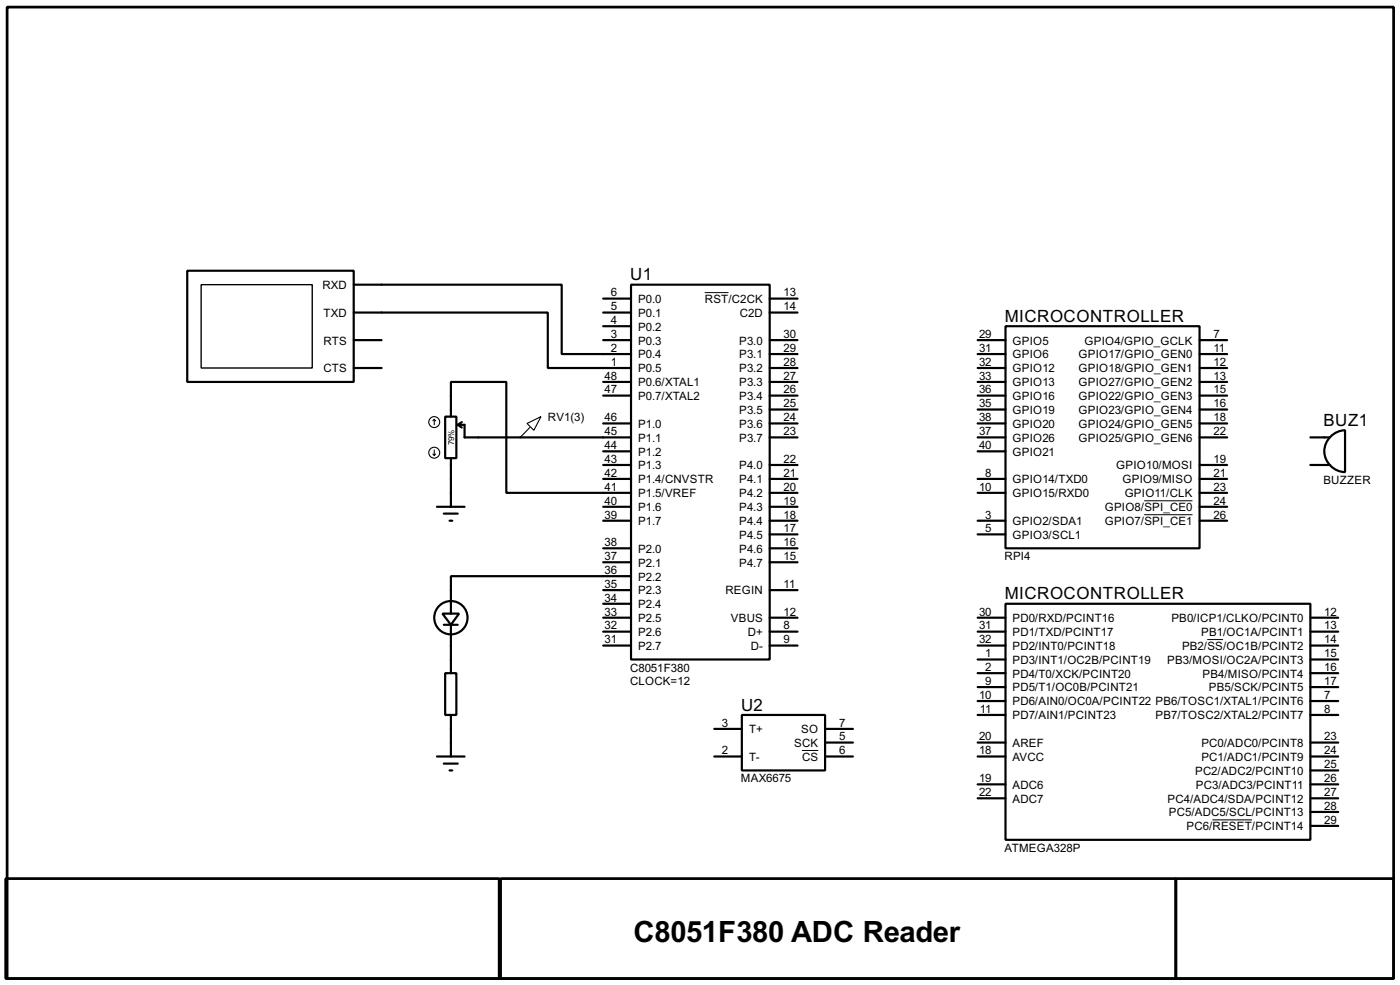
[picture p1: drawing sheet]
<svg xmlns="http://www.w3.org/2000/svg" width="256mm" height="180mm" viewBox="0 0 256 180" stroke-linecap="round" stroke-linejoin="round" font-family="sans-serif">
<path d="M1.3 1.3h254v177.8h-254zM1.1 160.8h90.4v18.3h-90.4zM91.7 160.8h123.7v18.3h-123.7zM215.4 160.8h39.9v18.3h-39.9z" fill="none" stroke="#000" stroke-width=".5"/>
<g fill="none" stroke="#000" stroke-width=".4">
<path d="M34.3 49.6h30.5v20.3h-30.5zM64.8 52.1h38.1v12.7h12.7M64.8 57.2h35.6v10.2h15.2M110.5 54.7h5.1M110.5 57.2h5.1M110.5 59.7h5.1M115.6 52.1h25.4v68.6h-25.4zM141 54.7h5.1M141 57.2h5.1M184.2 59.7h35.6v40.7h-35.6zM64.8 62.3h5.1M64.8 67.4h5.1"/>
<path d="M81.6 76.3h2v7.6h-2zM82.6 76.3v-6.4h10.2v20.3h22.8M83.9 77.8h1.2v2.3h30.5M83.9 77.8l.7 .5M84.6 77.3l-.7 .5M110.5 62.3h5.1M110.5 69.9h5.1M110.5 72.4h5.1M110.5 77.5h5.1M141 62.3h5.1M141 64.8h5.1M141 67.4h5.1"/>
<path d="M141 69.9h5.1M141 72.4h5.1M141 77.5h5.1M141 75h5.1M179.1 62.3h5.1M179.1 64.8h5.1M179.1 67.4h5.1M179.1 69.9h5.1M179.1 72.4h5.1M179.1 77.5h5.1M179.1 75h5.1M219.8 62.3h5"/>
<path d="M219.8 64.8h5M219.8 67.4h5M219.8 69.9h5M219.8 72.4h5M219.8 77.5h5M219.8 75h5M243.8 79.9a3.8 3.8 0 0 1 2.6-1.1v7.6a3.8 3.8 0 0 1-3.5-2.4 3.8 3.8 0 0 1 .9-4.1zM80.1 92.8h5M81.3 94h2.6M82.4 95.3h.5M82.6 83.9v8.9M110.5 82.6h5.1"/>
<path d="M110.5 85.1h5.1M110.5 87.7h5.1M110.5 92.8h5.1M110.5 95.3h5.1M141 80.1h5.1M141 85.1h5.1M141 87.7h5.1M141 90.2h5.1M141 92.8h5.1M141 95.3h5.1M141 97.8h5.1M179.1 80.1h5.1"/>
<path d="M179.1 82.6h5.1M179.1 87.7h5.1M179.1 90.2h5.1M179.1 95.3h5.1M179.1 97.8h5.1M219.8 80.1h5M219.8 85.1h5M219.8 87.7h5M219.8 90.2h5M219.8 92.8h5M219.8 95.3h5M240.1 80.1h3.5"/>
<path d="M240.1 85.1h3.5M81.1 112.3h3l-1.5 2.1zM81.3 114.4h2.6M82.6 114.4v8.8M110.5 100.4h5.1M110.5 102.9h5.1M110.5 108h5.1M110.5 110.5h5.1M110.5 113.1h5.1M110.5 115.6h5.1M110.5 118.2h5.1M115.6 105.5h-33v6.8"/>
<path d="M141 100.4h5.1M141 102.9h5.1M141 108h5.1M141 113.1h5.1M141 115.6h5.1M141 118.2h5.1M179.1 113.1h5.1M179.1 115.6h5.1M179.1 118.2h5.1M184.2 110.5h55.9v43.2h-55.9zM240.1 113.1h5.1M240.1 115.6h5.1"/>
<path d="M240.1 118.2h5.1M80.1 138.5h5M81.3 139.8h2.6M81.6 123.2h2v7.7h-2zM82.6 130.9v7.6M130.9 138.5h5M130.9 133.4h5M135.9 130.9h15.3v10.1h-15.3zM151.2 138.5h5.1M151.2 135.9h5.1M151.2 133.4h5.1M179.1 138.5h5.1"/>
<path d="M179.1 120.7h5.1M179.1 128.3h5.1M179.1 125.8h5.1M179.1 123.2h5.1M179.1 130.9h5.1M179.1 135.9h5.1M240.1 138.5h5.1M240.1 120.7h5.1M240.1 128.3h5.1M240.1 125.8h5.1M240.1 123.2h5.1M240.1 130.9h5.1"/>
<path d="M240.1 135.9h5.1M82.4 141h.5M179.1 146.1h5.1M179.1 143.6h5.1M240.1 141h5.1M240.1 151.2h5.1M240.1 148.6h5.1M240.1 146.1h5.1M240.1 143.6h5.1"/>
<circle cx="82.6" cy="113.1" r="3.1"/>
</g>
<path d="M129.1 53.6h4.4M209.6 91.7h8.9M209.6 94.2h8.9M221.2 117.1h2.9M146.9 137.4h3M222.1 150.1h7.3" fill="none" stroke="#000" stroke-width=".18"/>
<g fill="none" stroke="#000" stroke-width=".2">
<path d="M79.6 76.8l-.3 .2M79.6 76.8l.2 .2M79.6 76.8v1M96.6 77.5l2.5-1.2-1.3 2.5zM97.1 78.3l-1.8 1.8M79.3 83.1l.3 .3M79.6 82.4v1M79.8 83.1l-.2 .3"/>
<circle cx="79.5" cy="77.3" r="1"/>
<circle cx="79.5" cy="82.9" r="1"/>
</g>
<path d="M36.9 52.1h20.3v15.3h-20.3z" fill="none" stroke="#000" stroke-width=".25"/>
<text font-size="6" x="116" y="172.4">C8051F380 ADC Reader</text>
<g font-size="3.5">
<text x="115.5" y="51.3">U1</text>
<text x="184.1" y="58.9">MICROCONTROLLER</text>
<text x="242.5" y="78">BUZ1</text>
<text x="184.1" y="109.7">MICROCONTROLLER</text>
<text x="135.8" y="130.1">U2</text>
</g>
<g font-size="2.4">
<text x="59.1" y="52.9">RXD</text>
<text x="59.3" y="58">TXD</text>
<text x="111.9" y="54.3">6</text>
<text x="111.9" y="56.8">5</text>
<text x="111.9" y="59.3">4</text>
<text x="116.9" y="55.4">P0.0</text>
<text x="116.9" y="58">P0.1</text>
<text x="129.1" y="55.4">RST/C2CK</text>
<text x="135.5" y="58">C2D</text>
<text x="143.6" y="54.3">13</text>
<text x="143.6" y="56.8">14</text>
<text x="59.2" y="63.1">RTS</text>
<text x="111.9" y="61.9">3</text>
<text x="111.9" y="64.4">2</text>
<text x="116.9" y="60.5">P0.2</text>
<text x="116.9" y="63.1">P0.3</text>
<text x="116.9" y="65.6">P0.4</text>
<text x="135.4" y="65.6">P3.1</text>
<text x="135.4" y="63.1">P3.0</text>
<text x="143.6" y="64.4">29</text>
<text x="143.6" y="61.9">30</text>
<text x="179.4" y="61.9">29</text>
<text x="179.4" y="64.4">31</text>
<text x="185.5" y="63.1">GPIO5</text>
<text x="185.5" y="65.6">GPIO6</text>
<text x="197.6" y="65.6">GPIO17/GPIO_GEN0</text>
<text x="198.7" y="63.1">GPIO4/GPIO_GCLK</text>
<text x="222.3" y="61.9">7</text>
<text x="222.3" y="64.4">11</text>
<text x="59.2" y="68.1">CTS</text>
<text x="110.8" y="69.5">48</text>
<text x="110.8" y="72">47</text>
<text x="111.9" y="67">1</text>
<text x="116.9" y="68.1">P0.5</text>
<text x="116.9" y="70.7">P0.6/XTAL1</text>
<text x="135.4" y="68.1">P3.2</text>
<text x="135.4" y="70.7">P3.3</text>
<text x="143.6" y="67">28</text>
<text x="143.6" y="69.5">27</text>
<text x="143.6" y="72">26</text>
<text x="179.4" y="69.5">33</text>
<text x="179.4" y="67">32</text>
<text x="179.4" y="72">36</text>
<text x="185.5" y="70.7">GPIO13</text>
<text x="185.5" y="68.1">GPIO12</text>
<text x="197.6" y="70.7">GPIO27/GPIO_GEN2</text>
<text x="197.6" y="68.1">GPIO18/GPIO_GEN1</text>
<text x="222.3" y="69.5">13</text>
<text x="222.3" y="72">15</text>
<text x="222.3" y="67">12</text>
<text x="100.4" y="77.1">RV1(3)</text>
<text x="110.8" y="77.1">46</text>
<text x="116.9" y="73.2">P0.7/XTAL2</text>
<text x="135.4" y="73.2">P3.4</text>
<text x="135.4" y="75.8">P3.5</text>
<text x="143.6" y="74.6">25</text>
<text x="143.6" y="77.1">24</text>
<text x="179.4" y="74.6">35</text>
<text x="179.4" y="77.1">38</text>
<text x="185.5" y="75.8">GPIO19</text>
<text x="185.5" y="73.2">GPIO16</text>
<text x="197.6" y="73.2">GPIO22/GPIO_GEN3</text>
<text x="197.6" y="75.8">GPIO23/GPIO_GEN4</text>
<text x="222.3" y="74.6">16</text>
<text x="222.3" y="77.1">18</text>
<text x="110.8" y="79.7">45</text>
<text x="110.8" y="82.2">44</text>
<text x="116.9" y="78.3">P1.0</text>
<text x="116.9" y="80.8">P1.1</text>
<text x="116.9" y="83.4">P1.2</text>
<text x="135.4" y="78.3">P3.6</text>
<text x="135.4" y="80.8">P3.7</text>
<text x="143.6" y="79.7">23</text>
<text x="179.4" y="79.7">37</text>
<text x="179.4" y="82.2">40</text>
<text x="185.5" y="80.8">GPIO26</text>
<text x="185.5" y="78.3">GPIO20</text>
<text x="185.5" y="83.4">GPIO21</text>
<text x="197.6" y="78.3">GPIO24/GPIO_GEN5</text>
<text x="197.6" y="80.8">GPIO25/GPIO_GEN6</text>
<text x="222.3" y="79.7">22</text>
<text x="110.8" y="84.7">43</text>
<text x="110.8" y="87.3">42</text>
<text x="110.8" y="89.8">41</text>
<text x="116.9" y="85.9">P1.3</text>
<text x="116.9" y="88.5">P1.4/CNVSTR</text>
<text x="135.4" y="85.9">P4.0</text>
<text x="135.4" y="88.5">P4.1</text>
<text x="143.6" y="84.7">22</text>
<text x="143.6" y="87.3">21</text>
<text x="143.6" y="89.8">20</text>
<text x="179.4" y="89.8">10</text>
<text x="180.5" y="87.3">8</text>
<text x="185.5" y="88.5">GPIO14/TXD0</text>
<text x="204.5" y="85.9">GPIO10/MOSI</text>
<text x="205.6" y="88.5">GPIO9/MISO</text>
<text x="222.3" y="84.7">19</text>
<text x="222.3" y="87.3">21</text>
<text x="222.3" y="89.8">23</text>
<text x="242.4" y="88.6">BUZZER</text>
<text x="110.8" y="92.4">40</text>
<text x="110.8" y="94.9">39</text>
<text x="116.9" y="91">P1.5/VREF</text>
<text x="116.9" y="93.6">P1.6</text>
<text x="135.4" y="91">P4.2</text>
<text x="135.4" y="93.6">P4.3</text>
<text x="143.6" y="92.4">19</text>
<text x="143.6" y="94.9">18</text>
<text x="180.5" y="94.9">3</text>
<text x="185.5" y="91">GPIO15/RXD0</text>
<text x="202.4" y="93.6">GPIO8/SPI_CE0</text>
<text x="206" y="91">GPIO11/CLK</text>
<text x="222.3" y="92.4">24</text>
<text x="222.3" y="94.9">26</text>
<text x="110.8" y="100">38</text>
<text x="116.9" y="96.1">P1.7</text>
<text x="116.9" y="101.2">P2.0</text>
<text x="135.4" y="96.1">P4.4</text>
<text x="135.4" y="98.6">P4.5</text>
<text x="135.4" y="101.2">P4.6</text>
<text x="143.6" y="97.4">17</text>
<text x="143.6" y="100">16</text>
<text x="180.5" y="97.4">5</text>
<text x="185.5" y="96.1">GPIO2/SDA1</text>
<text x="185.5" y="98.6">GPIO3/SCL1</text>
<text x="202.4" y="96.1">GPIO7/SPI_CE1</text>
<text x="110.8" y="102.5">37</text>
<text x="110.8" y="105.1">36</text>
<text x="110.8" y="107.6">35</text>
<text x="116.9" y="103.7">P2.1</text>
<text x="116.9" y="106.3">P2.2</text>
<text x="135.4" y="103.7">P4.7</text>
<text x="143.6" y="102.5">15</text>
<text x="143.6" y="107.6">11</text>
<text x="184" y="102.6">RPI4</text>
<text x="110.8" y="110.1">34</text>
<text x="110.8" y="112.7">33</text>
<text x="116.9" y="108.8">P2.3</text>
<text x="116.9" y="111.3">P2.4</text>
<text x="116.9" y="113.9">P2.5</text>
<text x="132.9" y="108.8">REGIN</text>
<text x="133.9" y="113.9">VBUS</text>
<text x="143.6" y="112.7">12</text>
<text x="179.4" y="112.7">30</text>
<text x="185.5" y="113.9">PD0/RXD/PCINT16</text>
<text x="214.6" y="113.9">PB0/ICP1/CLKO/PCINT0</text>
<text x="242.6" y="112.7">12</text>
<text x="110.8" y="115.2">32</text>
<text x="110.8" y="117.8">31</text>
<text x="116.9" y="116.4">P2.6</text>
<text x="116.9" y="119">P2.7</text>
<text x="137" y="116.4">D+</text>
<text x="137.5" y="119">D-</text>
<text x="143.6" y="115.2">8</text>
<text x="143.6" y="117.8">9</text>
<text x="179.4" y="117.8">32</text>
<text x="179.4" y="115.2">31</text>
<text x="185.5" y="119">PD2/INT0/PCINT18</text>
<text x="185.5" y="116.4">PD1/TXD/PCINT17</text>
<text x="216.5" y="119">PB2/SS/OC1B/PCINT2</text>
<text x="220" y="116.4">PB1/OC1A/PCINT1</text>
<text x="242.6" y="115.2">13</text>
<text x="242.6" y="117.8">14</text>
<text x="115.4" y="122.9">C8051F380</text>
<text x="115.4" y="125.4">CLOCK=12</text>
<text x="180.5" y="125.4">9</text>
<text x="180.5" y="122.8">2</text>
<text x="180.5" y="120.3">1</text>
<text x="185.5" y="124">PD4/T0/XCK/PCINT20</text>
<text x="185.5" y="121.5">PD3/INT1/OC2B/PCINT19</text>
<text x="213.8" y="121.5">PB3/MOSI/OC2A/PCINT3</text>
<text x="220.3" y="124">PB4/MISO/PCINT4</text>
<text x="242.6" y="120.3">15</text>
<text x="242.6" y="122.8">16</text>
<text x="242.6" y="125.4">17</text>
<text x="179.4" y="127.9">10</text>
<text x="179.5" y="130.5">11</text>
<text x="185.5" y="129.1">PD6/AIN0/OC0A/PCINT22 PB6/TOSC1/XTAL1/PCINT6</text>
<text x="185.5" y="126.6">PD5/T1/OC0B/PCINT21</text>
<text x="185.5" y="131.7">PD7/AIN1/PCINT23</text>
<text x="211.7" y="131.7">PB7/TOSC2/XTAL2/PCINT7</text>
<text x="221.4" y="126.6">PB5/SCK/PCINT5</text>
<text x="242.6" y="130.5">8</text>
<text x="242.6" y="127.9">7</text>
<text x="132.3" y="133">3</text>
<text x="137.2" y="134.2">T+</text>
<text x="145.5" y="136.7">SCK</text>
<text x="146.8" y="134.2">SO</text>
<text x="153.7" y="133">7</text>
<text x="153.7" y="135.5">5</text>
<text x="179.4" y="135.5">20</text>
<text x="185.5" y="136.7">AREF</text>
<text x="220.1" y="136.7">PC0/ADC0/PCINT8</text>
<text x="242.6" y="135.5">23</text>
<text x="132.3" y="138.1">2</text>
<text x="135.7" y="143.2">MAX6675</text>
<text x="137.2" y="139.3">T-</text>
<text x="146.9" y="139.3">CS</text>
<text x="153.7" y="138.1">6</text>
<text x="179.4" y="138.1">18</text>
<text x="179.4" y="143.2">19</text>
<text x="185.5" y="139.3">AVCC</text>
<text x="218.9" y="141.8">PC2/ADC2/PCINT10</text>
<text x="220.1" y="139.3">PC1/ADC1/PCINT9</text>
<text x="242.6" y="143.2">26</text>
<text x="242.6" y="140.6">25</text>
<text x="242.6" y="138.1">24</text>
<text x="179.4" y="145.7">22</text>
<text x="185.5" y="144.4">ADC6</text>
<text x="185.5" y="146.9">ADC7</text>
<text x="213.9" y="146.9">PC4/ADC4/SDA/PCINT12</text>
<text x="214.1" y="149.4">PC5/ADC5/SCL/PCINT13</text>
<text x="219.1" y="144.4">PC3/ADC3/PCINT11</text>
<text x="242.6" y="148.2">28</text>
<text x="242.6" y="145.7">27</text>
<text x="184" y="155.9">ATMEGA328P</text>
<text x="217.4" y="152">PC6/RESET/PCINT14</text>
<text x="242.6" y="150.8">29</text>
</g>
<text font-size="1.7" x="83.2" y="81.5" transform="rotate(-90 83.2 81.5)">79%</text>
</svg>
